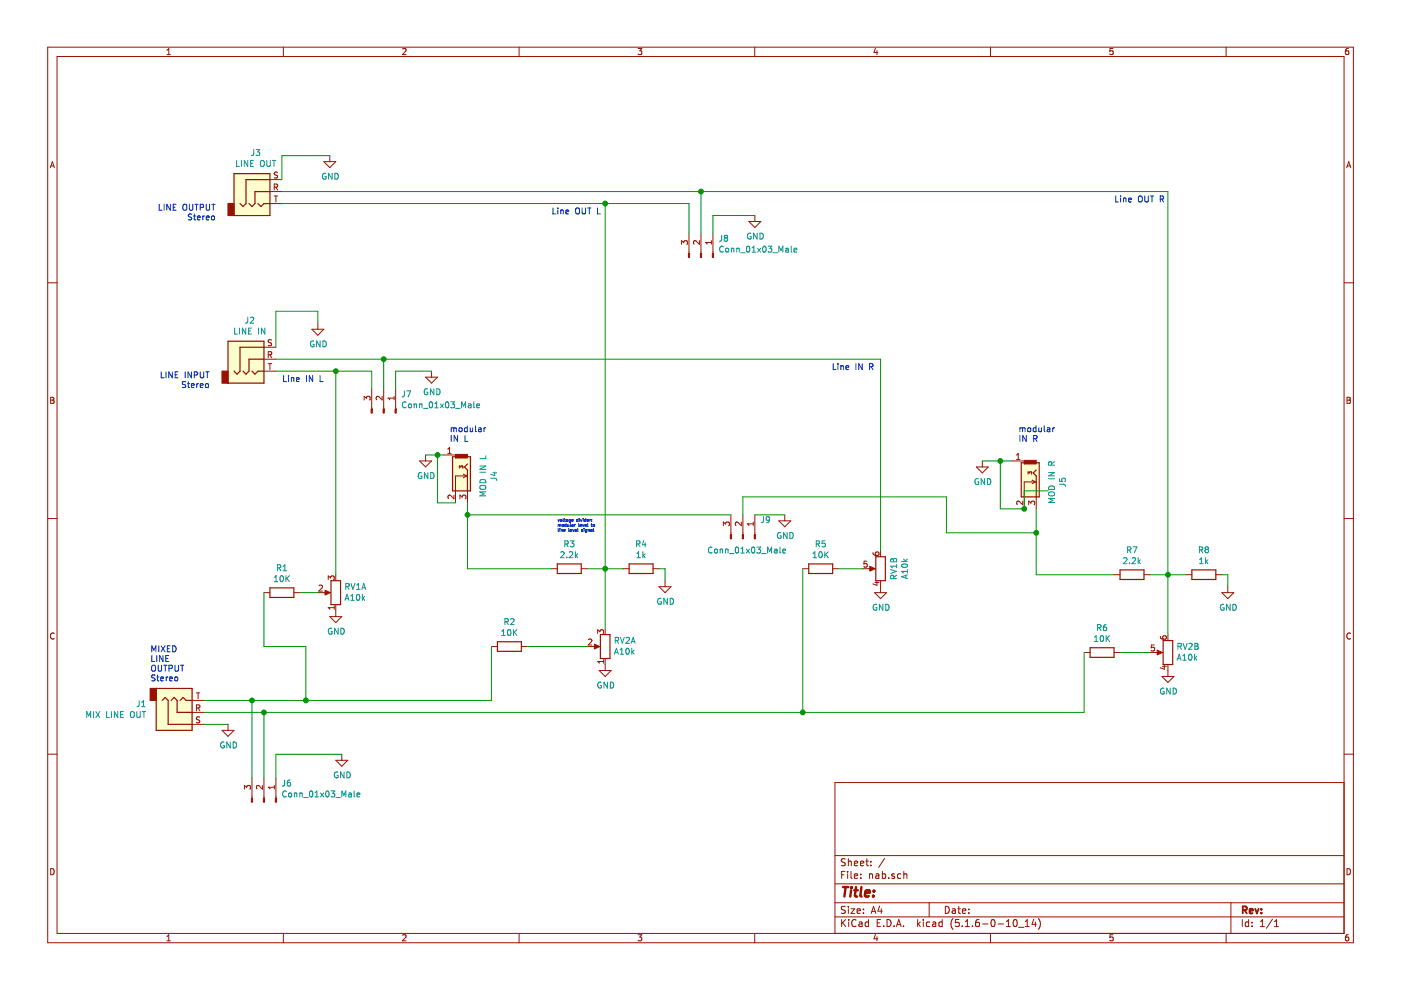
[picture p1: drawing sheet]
EESchema Schematic File Version 4
EELAYER 30 0
EELAYER END
$Descr A4 11693 8268
encoding utf-8
Sheet 1 1
Title ""
Date ""
Rev ""
Comp ""
Comment1 ""
Comment2 ""
Comment3 ""
Comment4 ""
$EndDescr
$Comp
L Device:R R7
U 1 1
P 9450 4800
F 0 "R7" V 9243 4800 50  0000 C CNN
F 1 "2.2k" V 9334 4800 50  0000 C CNN
F 2 "Resistor_THT:R_Axial_DIN0207_L6.3mm_D2.5mm_P7.62mm_Horizontal" V 9380 4800 50  0001 C CNN
F 3 "~" H 9450 4800 50  0001 C CNN
	1    9450 4800
	0    1    1    0   
$EndComp
$Comp
L Device:R R8
U 1 1
P 10050 4800
F 0 "R8" V 9843 4800 50  0000 C CNN
F 1 "1k" V 9934 4800 50  0000 C CNN
F 2 "Resistor_THT:R_Axial_DIN0207_L6.3mm_D2.5mm_P7.62mm_Horizontal" V 9980 4800 50  0001 C CNN
F 3 "~" H 10050 4800 50  0001 C CNN
	1    10050 4800
	0    1    1    0   
$EndComp
Wire Wire Line
	9600 4800 9750 4800
$Comp
L power:GND #PWR011
U 1 1
P 10250 4900
F 0 "#PWR011" H 10250 4650 50  0001 C CNN
F 1 "GND" H 10255 4727 50  0000 C CNN
F 2 "" H 10250 4900 50  0001 C CNN
F 3 "" H 10250 4900 50  0001 C CNN
	1    10250 4900
	1    0    0    -1  
$EndComp
Wire Wire Line
	10200 4800 10250 4800
Wire Wire Line
	10250 4800 10250 4900
Connection ~ 9750 4800
Wire Wire Line
	9750 4800 9900 4800
Text Notes 8500 3700 0    50   ~ 0
modular \nIN R
Text Notes 4600 1800 0    50   ~ 0
Line OUT L
$Comp
L Device:R_POT_Dual_Separate RV2
U 1 1
P 5050 5400
F 0 "RV2" H 4980 5354 50  0000 R CNN
F 1 "A10k" H 4980 5445 50  0000 R CNN
F 2 "Potentiometer_THT:Potentiometer_Alpha_RD902F-40-00D_Dual_Vertical" H 5050 5400 50  0001 C CNN
F 3 "~" H 5050 5400 50  0001 C CNN
	1    5050 5400
	-1   0    0    1   
$EndComp
$Comp
L power:GND #PWR010
U 1 1
P 9750 5600
F 0 "#PWR010" H 9750 5350 50  0001 C CNN
F 1 "GND" H 9755 5427 50  0000 C CNN
F 2 "" H 9750 5600 50  0001 C CNN
F 3 "" H 9750 5600 50  0001 C CNN
	1    9750 5600
	1    0    0    -1  
$EndComp
$Comp
L Device:R_POT_Dual_Separate RV2
U 2 1
P 9750 5450
F 0 "RV2" H 9680 5404 50  0000 R CNN
F 1 "A10k" H 9680 5495 50  0000 R CNN
F 2 "Potentiometer_THT:Potentiometer_Alpha_RD902F-40-00D_Dual_Vertical" H 9750 5450 50  0001 C CNN
F 3 "~" H 9750 5450 50  0001 C CNN
	2    9750 5450
	-1   0    0    1   
$EndComp
Text Notes 7300 3100 2    50   ~ 0
Line IN R
Wire Wire Line
	9750 4800 9750 5300
$Comp
L power:GND #PWR08
U 1 1
P 7350 4900
F 0 "#PWR08" H 7350 4650 50  0001 C CNN
F 1 "GND" H 7355 4727 50  0000 C CNN
F 2 "" H 7350 4900 50  0001 C CNN
F 3 "" H 7350 4900 50  0001 C CNN
	1    7350 4900
	1    0    0    -1  
$EndComp
Wire Wire Line
	8650 4250 8650 4450
Wire Wire Line
	8650 4800 9300 4800
$Comp
L power:GND #PWR09
U 1 1
P 8200 3850
F 0 "#PWR09" H 8200 3600 50  0001 C CNN
F 1 "GND" H 8205 3677 50  0000 C CNN
F 2 "" H 8200 3850 50  0001 C CNN
F 3 "" H 8200 3850 50  0001 C CNN
	1    8200 3850
	1    0    0    -1  
$EndComp
Wire Wire Line
	8200 3850 8350 3850
Wire Wire Line
	9600 5450 9350 5450
$Comp
L Device:R R5
U 1 1
P 6850 4750
F 0 "R5" V 6643 4750 50  0000 C CNN
F 1 "10K" V 6734 4750 50  0000 C CNN
F 2 "Resistor_THT:R_Axial_DIN0207_L6.3mm_D2.5mm_P7.62mm_Horizontal" V 6780 4750 50  0001 C CNN
F 3 "~" H 6850 4750 50  0001 C CNN
	1    6850 4750
	0    1    1    0   
$EndComp
Wire Wire Line
	7200 4750 7000 4750
$Comp
L Device:R R6
U 1 1
P 9200 5450
F 0 "R6" V 8993 5450 50  0000 C CNN
F 1 "10K" V 9084 5450 50  0000 C CNN
F 2 "Resistor_THT:R_Axial_DIN0207_L6.3mm_D2.5mm_P7.62mm_Horizontal" V 9130 5450 50  0001 C CNN
F 3 "~" H 9200 5450 50  0001 C CNN
	1    9200 5450
	0    1    1    0   
$EndComp
Wire Wire Line
	9050 5450 9050 5950
Wire Wire Line
	9050 5950 6700 5950
Wire Wire Line
	6700 4750 6700 5950
Connection ~ 6700 5950
Text Notes 1250 5700 0    50   ~ 0
MIXED\nLINE\nOUTPUT\nStereo
Wire Wire Line
	1700 5950 2200 5950
$Comp
L Connector:AudioJack3 J1
U 1 1
P 1500 5950
F 0 "J1" H 1221 5883 50  0000 R CNN
F 1 "MIX LINE OUT" H 1221 5974 50  0000 R CNN
F 2 "modular:Thonkiconn_stereo_small_holes" H 1500 5950 50  0001 C CNN
F 3 "~" H 1500 5950 50  0001 C CNN
	1    1500 5950
	1    0    0    1   
$EndComp
$Comp
L power:GND #PWR01
U 1 1
P 1900 6050
F 0 "#PWR01" H 1900 5800 50  0001 C CNN
F 1 "GND" H 1905 5877 50  0000 C CNN
F 2 "" H 1900 6050 50  0001 C CNN
F 3 "" H 1900 6050 50  0001 C CNN
	1    1900 6050
	1    0    0    -1  
$EndComp
Wire Wire Line
	1700 6050 1900 6050
Wire Wire Line
	7350 3000 7350 4600
$Comp
L Connector:AudioJack3 J3
U 1 1
P 2150 1600
F 0 "J3" H 2132 1925 50  0000 C CNN
F 1 "LINE OUT" H 2132 1834 50  0000 C CNN
F 2 "modular:Thonkiconn_stereo_small_holes" H 2150 1600 50  0001 C CNN
F 3 "~" H 2150 1600 50  0001 C CNN
	1    2150 1600
	1    0    0    -1  
$EndComp
Text Notes 1800 1850 2    50   ~ 0
LINE OUTPUT\nStereo
Wire Wire Line
	2350 1600 5850 1600
Wire Wire Line
	9750 1600 9750 4800
Wire Wire Line
	2350 1700 5050 1700
Wire Wire Line
	5050 1700 5050 4750
Wire Wire Line
	4100 5400 4100 5850
Wire Wire Line
	4900 5400 4400 5400
$Comp
L Device:R R2
U 1 1
P 4250 5400
F 0 "R2" V 4043 5400 50  0000 C CNN
F 1 "10K" V 4134 5400 50  0000 C CNN
F 2 "Resistor_THT:R_Axial_DIN0207_L6.3mm_D2.5mm_P7.62mm_Horizontal" V 4180 5400 50  0001 C CNN
F 3 "~" H 4250 5400 50  0001 C CNN
	1    4250 5400
	0    1    1    0   
$EndComp
Text Notes 4650 4450 0    25   ~ 0
voltage divider:\nmodular level to\nline level signal
Wire Wire Line
	3900 4750 4600 4750
Wire Wire Line
	3900 4200 3900 4300
Wire Wire Line
	3550 3800 3650 3800
$Comp
L power:GND #PWR05
U 1 1
P 3550 3800
F 0 "#PWR05" H 3550 3550 50  0001 C CNN
F 1 "GND" H 3555 3627 50  0000 C CNN
F 2 "" H 3550 3800 50  0001 C CNN
F 3 "" H 3550 3800 50  0001 C CNN
	1    3550 3800
	1    0    0    -1  
$EndComp
$Comp
L Device:R_POT_Dual_Separate RV1
U 2 1
P 7350 4750
F 0 "RV1" V 7235 4750 50  0000 C CNN
F 1 "A10k" V 7144 4750 50  0000 C CNN
F 2 "Potentiometer_THT:Potentiometer_Alpha_RD902F-40-00D_Dual_Vertical" H 7350 4750 50  0001 C CNN
F 3 "~" H 7350 4750 50  0001 C CNN
	2    7350 4750
	-1   0    0    1   
$EndComp
$Comp
L power:GND #PWR06
U 1 1
P 5050 5550
F 0 "#PWR06" H 5050 5300 50  0001 C CNN
F 1 "GND" H 5055 5377 50  0000 C CNN
F 2 "" H 5050 5550 50  0001 C CNN
F 3 "" H 5050 5550 50  0001 C CNN
	1    5050 5550
	1    0    0    -1  
$EndComp
Wire Wire Line
	5050 4750 5050 5250
$Comp
L thonkiconn_symbol:thonkiconn J4
U 1 1
P 3800 4000
F 0 "J4" H 3778 4325 50  0000 C CNN
F 1 "MOD IN L" H 3778 4234 50  0000 C CNN
F 2 "modular:Thonkiconn_small_holes" H 4050 4100 50  0001 C CNN
F 3 "~" H 4050 4100 50  0001 C CNN
	1    3800 4000
	0    1    1    0   
$EndComp
Wire Wire Line
	5050 4750 5200 4750
Connection ~ 5050 4750
Text Notes 3750 3700 0    50   ~ 0
modular \nIN L
Wire Wire Line
	5550 4750 5550 4850
Wire Wire Line
	5500 4750 5550 4750
$Comp
L power:GND #PWR07
U 1 1
P 5550 4850
F 0 "#PWR07" H 5550 4600 50  0001 C CNN
F 1 "GND" H 5555 4677 50  0000 C CNN
F 2 "" H 5550 4850 50  0001 C CNN
F 3 "" H 5550 4850 50  0001 C CNN
	1    5550 4850
	1    0    0    -1  
$EndComp
Wire Wire Line
	4900 4750 5050 4750
$Comp
L Device:R R4
U 1 1
P 5350 4750
F 0 "R4" V 5143 4750 50  0000 C CNN
F 1 "1k" V 5234 4750 50  0000 C CNN
F 2 "Resistor_THT:R_Axial_DIN0207_L6.3mm_D2.5mm_P7.62mm_Horizontal" V 5280 4750 50  0001 C CNN
F 3 "~" H 5350 4750 50  0001 C CNN
	1    5350 4750
	0    1    1    0   
$EndComp
$Comp
L Device:R R3
U 1 1
P 4750 4750
F 0 "R3" V 4543 4750 50  0000 C CNN
F 1 "2.2k" V 4634 4750 50  0000 C CNN
F 2 "Resistor_THT:R_Axial_DIN0207_L6.3mm_D2.5mm_P7.62mm_Horizontal" V 4680 4750 50  0001 C CNN
F 3 "~" H 4750 4750 50  0001 C CNN
	1    4750 4750
	0    1    1    0   
$EndComp
Wire Wire Line
	2650 4950 2500 4950
$Comp
L Device:R R1
U 1 1
P 2350 4950
F 0 "R1" V 2143 4950 50  0000 C CNN
F 1 "10K" V 2234 4950 50  0000 C CNN
F 2 "Resistor_THT:R_Axial_DIN0207_L6.3mm_D2.5mm_P7.62mm_Horizontal" V 2280 4950 50  0001 C CNN
F 3 "~" H 2350 4950 50  0001 C CNN
	1    2350 4950
	0    1    1    0   
$EndComp
$Comp
L Device:R_POT_Dual_Separate RV1
U 1 1
P 2800 4950
F 0 "RV1" H 2730 4904 50  0000 R CNN
F 1 "A10k" H 2730 4995 50  0000 R CNN
F 2 "Potentiometer_THT:Potentiometer_Alpha_RD902F-40-00D_Dual_Vertical" H 2800 4950 50  0001 C CNN
F 3 "~" H 2800 4950 50  0001 C CNN
	1    2800 4950
	-1   0    0    1   
$EndComp
$Comp
L power:GND #PWR04
U 1 1
P 2800 5100
F 0 "#PWR04" H 2800 4850 50  0001 C CNN
F 1 "GND" H 2805 4927 50  0000 C CNN
F 2 "" H 2800 5100 50  0001 C CNN
F 3 "" H 2800 5100 50  0001 C CNN
	1    2800 5100
	1    0    0    -1  
$EndComp
Text Notes 1750 3250 2    50   ~ 0
LINE INPUT\nStereo
Wire Wire Line
	2650 2600 2650 2700
Wire Wire Line
	2300 2600 2650 2600
Wire Wire Line
	2300 2900 2300 2600
$Comp
L power:GND #PWR02
U 1 1
P 2650 2700
F 0 "#PWR02" H 2650 2450 50  0001 C CNN
F 1 "GND" H 2655 2527 50  0000 C CNN
F 2 "" H 2650 2700 50  0001 C CNN
F 3 "" H 2650 2700 50  0001 C CNN
	1    2650 2700
	1    0    0    -1  
$EndComp
Wire Wire Line
	2300 3000 3200 3000
Wire Wire Line
	2800 3100 2800 4800
Wire Wire Line
	2300 3100 2800 3100
$Comp
L Connector:AudioJack3 J2
U 1 1
P 2100 3000
F 0 "J2" H 2082 3325 50  0000 C CNN
F 1 "LINE IN" H 2082 3234 50  0000 C CNN
F 2 "modular:Thonkiconn_stereo_small_holes" H 2100 3000 50  0001 C CNN
F 3 "~" H 2100 3000 50  0001 C CNN
	1    2100 3000
	1    0    0    -1  
$EndComp
Text Notes 2350 3200 0    50   ~ 0
Line IN L
Text Notes 9300 1700 0    50   ~ 0
Line OUT R
$Comp
L thonkiconn_symbol:thonkiconn J5
U 1 1
P 8550 4050
F 0 "J5" H 8528 4375 50  0000 C CNN
F 1 "MOD IN R" H 8528 4284 50  0000 C CNN
F 2 "modular:Thonkiconn_small_holes" H 8800 4150 50  0001 C CNN
F 3 "~" H 8800 4150 50  0001 C CNN
	1    8550 4050
	0    1    1    0   
$EndComp
Wire Wire Line
	8750 4100 8550 4100
Wire Wire Line
	8550 4100 8550 4250
Wire Wire Line
	8350 3850 8350 4250
Wire Wire Line
	8350 4250 8550 4250
Connection ~ 8350 3850
Wire Wire Line
	8350 3850 8450 3850
Connection ~ 8550 4250
Wire Wire Line
	3800 4200 3650 4200
Wire Wire Line
	3650 4200 3650 3800
Connection ~ 3650 3800
Wire Wire Line
	3650 3800 3700 3800
Wire Wire Line
	1700 5850 2100 5850
Wire Wire Line
	2200 4950 2200 5400
Wire Wire Line
	2200 5400 2550 5400
Wire Wire Line
	2550 5400 2550 5850
Connection ~ 2550 5850
Wire Wire Line
	2550 5850 4100 5850
Wire Wire Line
	2100 5850 2100 6500
Connection ~ 2100 5850
Wire Wire Line
	2100 5850 2550 5850
Wire Wire Line
	2200 5950 2200 6500
Connection ~ 2200 5950
Wire Wire Line
	2200 5950 6700 5950
$Comp
L power:GND #PWR0101
U 1 1
P 2850 6300
F 0 "#PWR0101" H 2850 6050 50  0001 C CNN
F 1 "GND" H 2855 6127 50  0000 C CNN
F 2 "" H 2850 6300 50  0001 C CNN
F 3 "" H 2850 6300 50  0001 C CNN
	1    2850 6300
	1    0    0    -1  
$EndComp
Wire Wire Line
	2300 6500 2300 6300
Wire Wire Line
	2300 6300 2850 6300
$Comp
L Connector:Conn_01x03_Male J8
U 1 1
P 5850 2150
F 0 "J8" V 6004 2294 50  0000 L CNN
F 1 "Conn_01x03_Male" V 5913 2294 50  0000 L CNN
F 2 "Connector_PinHeader_2.54mm:PinHeader_1x03_P2.54mm_Vertical" H 5850 2150 50  0001 C CNN
F 3 "~" H 5850 2150 50  0001 C CNN
	1    5850 2150
	0    1    -1   0   
$EndComp
Wire Wire Line
	5050 1700 5750 1700
Wire Wire Line
	5750 1700 5750 1950
Connection ~ 5050 1700
Wire Wire Line
	5850 1600 5850 1950
Connection ~ 5850 1600
Wire Wire Line
	5850 1600 9750 1600
$Comp
L power:GND #PWR0102
U 1 1
P 6300 1800
F 0 "#PWR0102" H 6300 1550 50  0001 C CNN
F 1 "GND" H 6305 1627 50  0000 C CNN
F 2 "" H 6300 1800 50  0001 C CNN
F 3 "" H 6300 1800 50  0001 C CNN
	1    6300 1800
	1    0    0    -1  
$EndComp
Wire Wire Line
	5950 1950 5950 1800
Wire Wire Line
	5950 1800 6300 1800
$Comp
L Connector:Conn_01x03_Male J7
U 1 1
P 3200 3450
F 0 "J7" V 3354 3594 50  0000 L CNN
F 1 "Conn_01x03_Male" V 3263 3594 50  0000 L CNN
F 2 "Connector_PinHeader_2.54mm:PinHeader_1x03_P2.54mm_Vertical" H 3200 3450 50  0001 C CNN
F 3 "~" H 3200 3450 50  0001 C CNN
	1    3200 3450
	0    1    -1   0   
$EndComp
Wire Wire Line
	2800 3100 3100 3100
Wire Wire Line
	3100 3100 3100 3250
Connection ~ 2800 3100
Wire Wire Line
	3200 3000 3200 3250
Connection ~ 3200 3000
Wire Wire Line
	3200 3000 7350 3000
$Comp
L power:GND #PWR0103
U 1 1
P 3600 3100
F 0 "#PWR0103" H 3600 2850 50  0001 C CNN
F 1 "GND" H 3605 2927 50  0000 C CNN
F 2 "" H 3600 3100 50  0001 C CNN
F 3 "" H 3600 3100 50  0001 C CNN
	1    3600 3100
	1    0    0    -1  
$EndComp
Wire Wire Line
	3300 3250 3300 3100
Wire Wire Line
	3300 3100 3600 3100
$Comp
L Connector:Conn_01x03_Male J6
U 1 1
P 2200 6700
F 0 "J6" V 2354 6844 50  0000 L CNN
F 1 "Conn_01x03_Male" V 2263 6844 50  0000 L CNN
F 2 "Connector_PinHeader_2.54mm:PinHeader_1x03_P2.54mm_Vertical" H 2200 6700 50  0001 C CNN
F 3 "~" H 2200 6700 50  0001 C CNN
	1    2200 6700
	0    1    -1   0   
$EndComp
$Comp
L Connector:Conn_01x03_Male J9
U 1 1
P 6200 4500
F 0 "J9" V 6354 4644 50  0000 L CNN
F 1 "Conn_01x03_Male" V 6100 4200 50  0000 L CNN
F 2 "Connector_PinHeader_2.54mm:PinHeader_1x03_P2.54mm_Vertical" H 6200 4500 50  0001 C CNN
F 3 "~" H 6200 4500 50  0001 C CNN
	1    6200 4500
	0    1    -1   0   
$EndComp
Wire Wire Line
	6100 4300 3900 4300
Connection ~ 3900 4300
Wire Wire Line
	3900 4300 3900 4750
Wire Wire Line
	6200 4300 6200 4150
Wire Wire Line
	6200 4150 7900 4150
Wire Wire Line
	7900 4150 7900 4450
Wire Wire Line
	7900 4450 8650 4450
Connection ~ 8650 4450
Wire Wire Line
	8650 4450 8650 4800
$Comp
L power:GND #PWR0104
U 1 1
P 6550 4300
F 0 "#PWR0104" H 6550 4050 50  0001 C CNN
F 1 "GND" H 6555 4127 50  0000 C CNN
F 2 "" H 6550 4300 50  0001 C CNN
F 3 "" H 6550 4300 50  0001 C CNN
	1    6550 4300
	1    0    0    -1  
$EndComp
Wire Wire Line
	6300 4300 6550 4300
$Comp
L power:GND #PWR?
U 1 1
P 2750 1300
F 0 "#PWR?" H 2750 1050 50  0001 C CNN
F 1 "GND" H 2755 1127 50  0000 C CNN
F 2 "" H 2750 1300 50  0001 C CNN
F 3 "" H 2750 1300 50  0001 C CNN
	1    2750 1300
	1    0    0    -1  
$EndComp
Wire Wire Line
	2350 1500 2350 1300
Wire Wire Line
	2350 1300 2750 1300
$EndSCHEMATC
